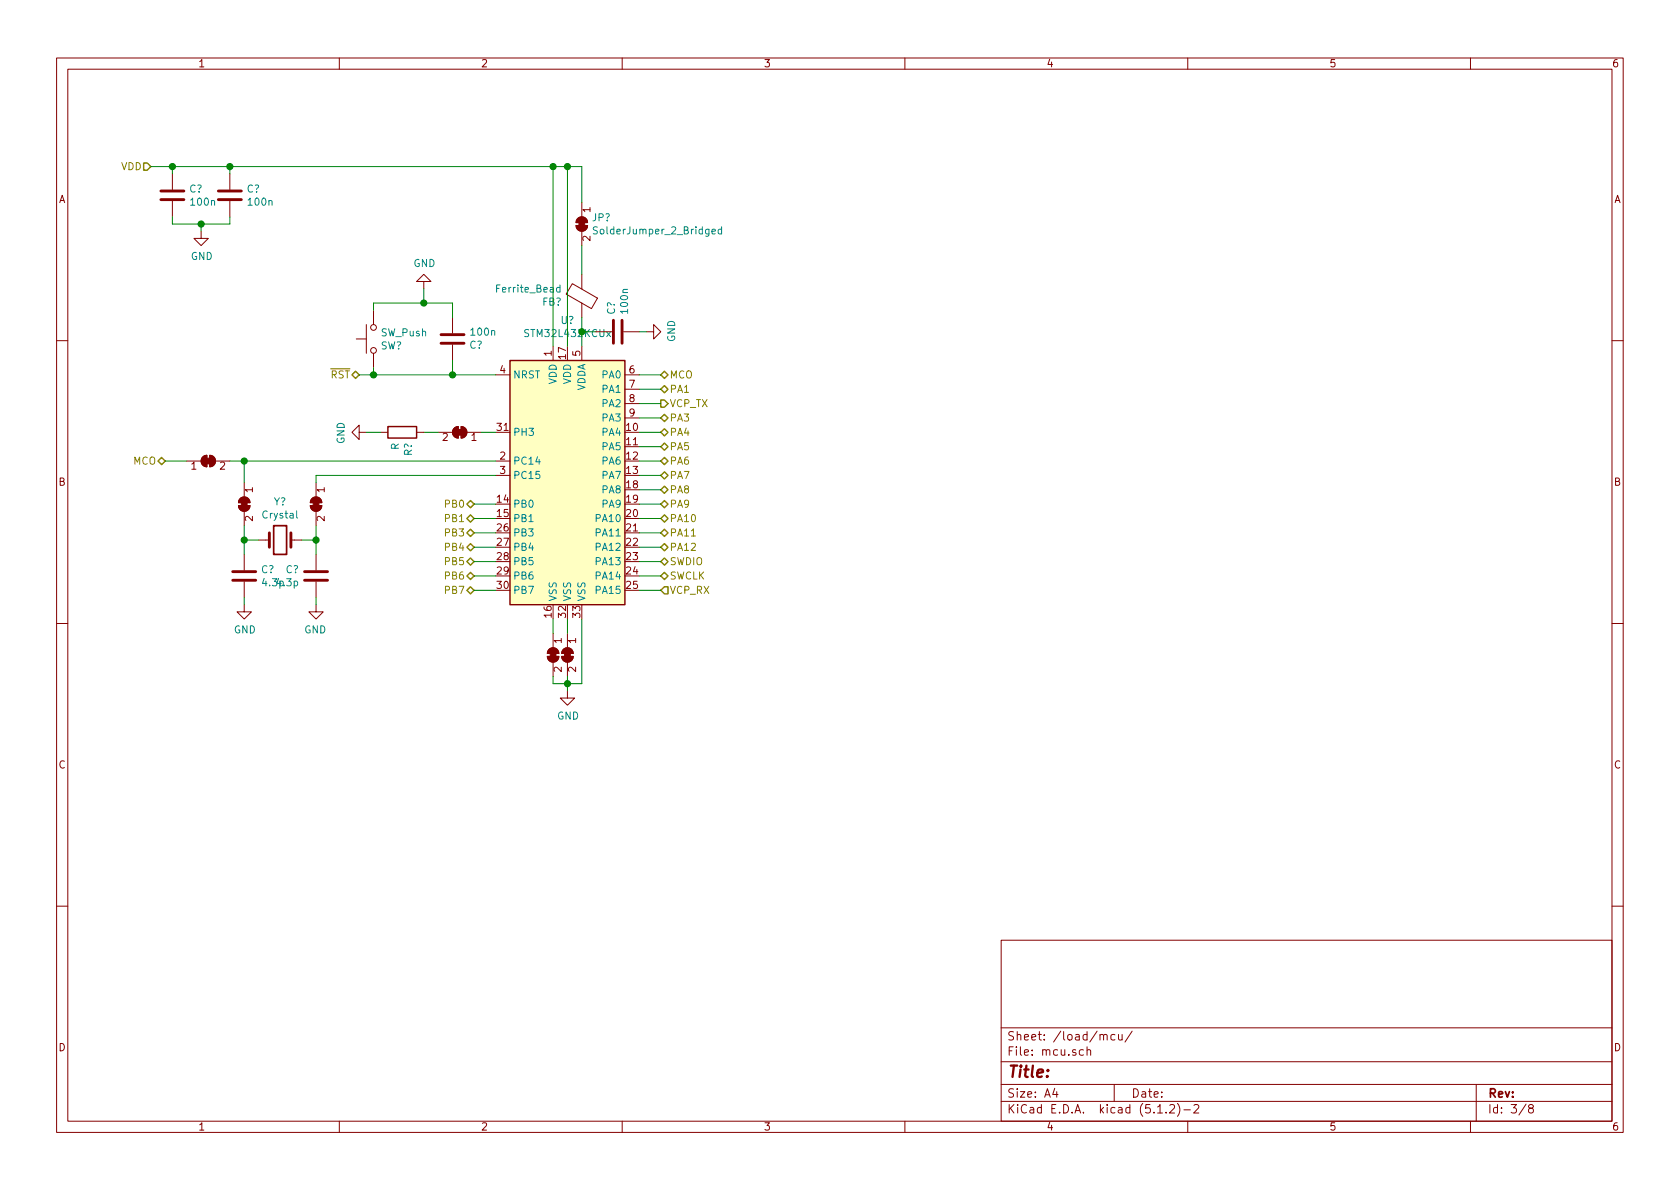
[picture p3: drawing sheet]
EESchema Schematic File Version 4
LIBS:wsn-cache
EELAYER 29 0
EELAYER END
$Descr A4 11693 8268
encoding utf-8
Sheet 3 8
Title ""
Date ""
Rev ""
Comp ""
Comment1 ""
Comment2 ""
Comment3 ""
Comment4 ""
$EndDescr
$Comp
L MCU_ST_STM32L4:STM32L432KCUx U?
U 1 1
P 3950 3300
AR Path="/5E4C9109/5E5A2062" Ref="U?"  Part="1" 
AR Path="/5E4C9109/5E59DFEA/5E5A2062" Ref="U?"  Part="1" 
F 0 "U?" H 3950 4381 50  0000 C CNN
F 1 "STM32L432KCUx" H 3950 4290 50  0000 C CNN
F 2 "Package_DFN_QFN:QFN-32-1EP_5x5mm_P0.5mm_EP3.45x3.45mm" H 3550 2400 50  0001 R CNN
F 3 "http://www.st.com/st-web-ui/static/active/en/resource/technical/document/datasheet/DM00257205.pdf" H 3950 3300 50  0001 C CNN
	1    3950 3300
	1    0    0    -1  
$EndComp
Text HLabel 1050 1150 0    50   Input ~ 0
VDD
$Comp
L Device:Ferrite_Bead FB?
U 1 1
P 4050 2050
F 0 "FB?" H 4187 2096 50  0000 L CNN
F 1 "Ferrite_Bead" H 4187 2005 50  0000 L CNN
F 2 "" V 3980 2050 50  0001 C CNN
F 3 "~" H 4050 2050 50  0001 C CNN
	1    4050 2050
	-1   0    0    1   
$EndComp
Wire Wire Line
	4050 2200 4050 2300
Wire Wire Line
	4050 1150 3950 1150
Wire Wire Line
	3950 2400 3950 1150
Connection ~ 3950 1150
Wire Wire Line
	3950 1150 3850 1150
Wire Wire Line
	3850 2400 3850 1150
Connection ~ 3850 1150
Wire Wire Line
	3850 1150 1600 1150
$Comp
L Jumper:SolderJumper_2_Bridged JP?
U 1 1
P 4050 1550
F 0 "JP?" V 4004 1618 50  0000 L CNN
F 1 "SolderJumper_2_Bridged" V 4095 1618 50  0000 L CNN
F 2 "" H 4050 1550 50  0001 C CNN
F 3 "~" H 4050 1550 50  0001 C CNN
	1    4050 1550
	0    1    1    0   
$EndComp
Wire Wire Line
	4050 1150 4050 1400
Wire Wire Line
	4050 1700 4050 1900
$Comp
L Jumper:SolderJumper_2_Bridged JP?
U 1 1
P 3950 4550
F 0 "JP?" V 3950 4618 50  0001 L CNN
F 1 "SolderJumper_2_Bridged" V 3995 4618 50  0001 L CNN
F 2 "" H 3950 4550 50  0001 C CNN
F 3 "~" H 3950 4550 50  0001 C CNN
	1    3950 4550
	0    1    1    0   
$EndComp
Wire Wire Line
	3950 4400 3950 4300
$Comp
L power:GND #PWR?
U 1 1
P 3950 4800
F 0 "#PWR?" H 3950 4550 50  0001 C CNN
F 1 "GND" H 3955 4627 50  0000 C CNN
F 2 "" H 3950 4800 50  0001 C CNN
F 3 "" H 3950 4800 50  0001 C CNN
	1    3950 4800
	1    0    0    -1  
$EndComp
Wire Wire Line
	3950 4800 3950 4750
$Comp
L Jumper:SolderJumper_2_Bridged JP?
U 1 1
P 3850 4550
F 0 "JP?" V 3850 4618 50  0001 L CNN
F 1 "SolderJumper_2_Bridged" V 3895 4618 50  0001 L CNN
F 2 "" H 3850 4550 50  0001 C CNN
F 3 "~" H 3850 4550 50  0001 C CNN
	1    3850 4550
	0    1    1    0   
$EndComp
Wire Wire Line
	3850 4400 3850 4300
Wire Wire Line
	3850 4700 3850 4750
Wire Wire Line
	3850 4750 3950 4750
Connection ~ 3950 4750
Wire Wire Line
	3950 4750 3950 4700
Wire Wire Line
	4050 2300 4150 2300
Connection ~ 4050 2300
Wire Wire Line
	4050 2300 4050 2400
$Comp
L Device:C C?
U 1 1
P 4300 2300
F 0 "C?" H 4415 2346 50  0000 L CNN
F 1 "100n" H 4415 2255 50  0000 L CNN
F 2 "" H 4338 2150 50  0001 C CNN
F 3 "~" H 4300 2300 50  0001 C CNN
	1    4300 2300
	0    -1   -1   0   
$EndComp
$Comp
L power:GND #PWR?
U 1 1
P 4500 2300
F 0 "#PWR?" H 4500 2050 50  0001 C CNN
F 1 "GND" H 4505 2127 50  0000 C CNN
F 2 "" H 4500 2300 50  0001 C CNN
F 3 "" H 4500 2300 50  0001 C CNN
	1    4500 2300
	0    -1   -1   0   
$EndComp
Wire Wire Line
	4500 2300 4450 2300
$Comp
L Device:C C?
U 1 1
P 1200 1350
F 0 "C?" H 1315 1396 50  0000 L CNN
F 1 "100n" H 1315 1305 50  0000 L CNN
F 2 "" H 1238 1200 50  0001 C CNN
F 3 "~" H 1200 1350 50  0001 C CNN
	1    1200 1350
	1    0    0    -1  
$EndComp
Wire Wire Line
	1200 1550 1200 1500
$Comp
L Device:C C?
U 1 1
P 1600 1350
F 0 "C?" H 1715 1396 50  0000 L CNN
F 1 "100n" H 1715 1305 50  0000 L CNN
F 2 "" H 1638 1200 50  0001 C CNN
F 3 "~" H 1600 1350 50  0001 C CNN
	1    1600 1350
	1    0    0    -1  
$EndComp
$Comp
L power:GND #PWR?
U 1 1
P 1400 1600
F 0 "#PWR?" H 1400 1350 50  0001 C CNN
F 1 "GND" H 1405 1427 50  0000 C CNN
F 2 "" H 1400 1600 50  0001 C CNN
F 3 "" H 1400 1600 50  0001 C CNN
	1    1400 1600
	1    0    0    -1  
$EndComp
Wire Wire Line
	1600 1550 1600 1500
Wire Wire Line
	1600 1200 1600 1150
Wire Wire Line
	1200 1200 1200 1150
Connection ~ 1200 1150
Wire Wire Line
	1200 1150 1050 1150
$Comp
L Device:C C?
U 1 1
P 3150 2350
F 0 "C?" H 3265 2396 50  0000 L CNN
F 1 "100n" H 3265 2305 50  0000 L CNN
F 2 "" H 3188 2200 50  0001 C CNN
F 3 "~" H 3150 2350 50  0001 C CNN
	1    3150 2350
	1    0    0    1   
$EndComp
$Comp
L power:GND #PWR?
U 1 1
P 2950 2000
F 0 "#PWR?" H 2950 1750 50  0001 C CNN
F 1 "GND" H 2955 1827 50  0000 C CNN
F 2 "" H 2950 2000 50  0001 C CNN
F 3 "" H 2950 2000 50  0001 C CNN
	1    2950 2000
	1    0    0    1   
$EndComp
$Comp
L Switch:SW_Push SW?
U 1 1
P 2600 2350
F 0 "SW?" V 2646 2302 50  0000 R CNN
F 1 "SW_Push" V 2555 2302 50  0000 R CNN
F 2 "" H 2600 2550 50  0001 C CNN
F 3 "~" H 2600 2550 50  0001 C CNN
	1    2600 2350
	0    -1   1    0   
$EndComp
Wire Wire Line
	2600 2550 2600 2600
Wire Wire Line
	2600 2600 3150 2600
Wire Wire Line
	2600 2150 2600 2100
Wire Wire Line
	2950 2000 2950 2100
Wire Wire Line
	2950 2100 3150 2100
Wire Wire Line
	3150 2100 3150 2200
Wire Wire Line
	2600 2100 2950 2100
Connection ~ 2950 2100
Wire Wire Line
	3150 2500 3150 2600
Connection ~ 3150 2600
Wire Wire Line
	3150 2600 3450 2600
Wire Wire Line
	3950 4750 4050 4750
Wire Wire Line
	4050 4750 4050 4300
$Comp
L Jumper:SolderJumper_2_Bridged JP?
U 1 1
P 3200 3000
F 0 "JP?" V 3200 3068 50  0001 L CNN
F 1 "SolderJumper_2_Bridged" V 3245 3068 50  0001 L CNN
F 2 "" H 3200 3000 50  0001 C CNN
F 3 "~" H 3200 3000 50  0001 C CNN
	1    3200 3000
	-1   0    0    1   
$EndComp
$Comp
L power:GND #PWR?
U 1 1
P 2550 3000
F 0 "#PWR?" H 2550 2750 50  0001 C CNN
F 1 "GND" H 2555 2827 50  0000 C CNN
F 2 "" H 2550 3000 50  0001 C CNN
F 3 "" H 2550 3000 50  0001 C CNN
	1    2550 3000
	0    1    1    0   
$EndComp
Wire Wire Line
	3050 3000 2950 3000
$Comp
L Device:R R?
U 1 1
P 2800 3000
F 0 "R?" H 2870 3046 50  0000 L CNN
F 1 "R" H 2870 2955 50  0000 L CNN
F 2 "" V 2730 3000 50  0001 C CNN
F 3 "~" H 2800 3000 50  0001 C CNN
	1    2800 3000
	0    1    1    0   
$EndComp
Wire Wire Line
	3350 3000 3450 3000
Wire Wire Line
	2550 3000 2650 3000
$Comp
L Device:Crystal Y?
U 1 1
P 1950 3750
F 0 "Y?" H 1950 4018 50  0000 C CNN
F 1 "Crystal" H 1950 3927 50  0000 C CNN
F 2 "" H 1950 3750 50  0001 C CNN
F 3 "~" H 1950 3750 50  0001 C CNN
	1    1950 3750
	1    0    0    -1  
$EndComp
$Comp
L Device:C C?
U 1 1
P 1700 4000
F 0 "C?" H 1815 4046 50  0000 L CNN
F 1 "4.3p" H 1815 3955 50  0000 L CNN
F 2 "" H 1738 3850 50  0001 C CNN
F 3 "~" H 1700 4000 50  0001 C CNN
	1    1700 4000
	1    0    0    -1  
$EndComp
$Comp
L power:GND #PWR?
U 1 1
P 1700 4200
F 0 "#PWR?" H 1700 3950 50  0001 C CNN
F 1 "GND" H 1705 4027 50  0000 C CNN
F 2 "" H 1700 4200 50  0001 C CNN
F 3 "" H 1700 4200 50  0001 C CNN
	1    1700 4200
	1    0    0    -1  
$EndComp
Wire Wire Line
	1700 4200 1700 4150
Connection ~ 1600 1150
Wire Wire Line
	1200 1150 1600 1150
Wire Wire Line
	1600 1550 1400 1550
Wire Wire Line
	1400 1600 1400 1550
Connection ~ 1400 1550
Wire Wire Line
	1400 1550 1200 1550
Wire Wire Line
	1800 3750 1700 3750
Wire Wire Line
	1700 3750 1700 3850
$Comp
L Device:C C?
U 1 1
P 2200 4000
F 0 "C?" H 2315 4046 50  0000 L CNN
F 1 "4.3p" H 2315 3955 50  0000 L CNN
F 2 "" H 2238 3850 50  0001 C CNN
F 3 "~" H 2200 4000 50  0001 C CNN
	1    2200 4000
	-1   0    0    -1  
$EndComp
$Comp
L power:GND #PWR?
U 1 1
P 2200 4200
F 0 "#PWR?" H 2200 3950 50  0001 C CNN
F 1 "GND" H 2205 4027 50  0000 C CNN
F 2 "" H 2200 4200 50  0001 C CNN
F 3 "" H 2200 4200 50  0001 C CNN
	1    2200 4200
	-1   0    0    -1  
$EndComp
Wire Wire Line
	2200 4200 2200 4150
Wire Wire Line
	2100 3750 2200 3750
Wire Wire Line
	2200 3750 2200 3850
$Comp
L Jumper:SolderJumper_2_Bridged JP?
U 1 1
P 1700 3500
F 0 "JP?" V 1700 3568 50  0001 L CNN
F 1 "SolderJumper_2_Bridged" V 1745 3568 50  0001 L CNN
F 2 "" H 1700 3500 50  0001 C CNN
F 3 "~" H 1700 3500 50  0001 C CNN
	1    1700 3500
	0    1    1    0   
$EndComp
Wire Wire Line
	1700 3650 1700 3750
Connection ~ 1700 3750
$Comp
L Jumper:SolderJumper_2_Bridged JP?
U 1 1
P 2200 3500
F 0 "JP?" V 2200 3568 50  0001 L CNN
F 1 "SolderJumper_2_Bridged" V 2245 3568 50  0001 L CNN
F 2 "" H 2200 3500 50  0001 C CNN
F 3 "~" H 2200 3500 50  0001 C CNN
	1    2200 3500
	0    1    1    0   
$EndComp
Wire Wire Line
	2200 3750 2200 3650
Connection ~ 2200 3750
Wire Wire Line
	1700 3200 3450 3200
Wire Wire Line
	1700 3200 1700 3350
Wire Wire Line
	3450 3300 2200 3300
Wire Wire Line
	2200 3300 2200 3350
Text HLabel 4600 2700 2    50   BiDi ~ 0
PA1
Text HLabel 4600 2900 2    50   BiDi ~ 0
PA3
Text HLabel 4600 3000 2    50   BiDi ~ 0
PA4
Text HLabel 4600 3100 2    50   BiDi ~ 0
PA5
Text HLabel 4600 3200 2    50   BiDi ~ 0
PA6
Text HLabel 4600 3300 2    50   BiDi ~ 0
PA7
Text HLabel 4600 3400 2    50   BiDi ~ 0
PA8
Text HLabel 4600 3500 2    50   BiDi ~ 0
PA9
Text HLabel 4600 3600 2    50   BiDi ~ 0
PA10
Text HLabel 4600 3700 2    50   BiDi ~ 0
PA11
Text HLabel 4600 3800 2    50   BiDi ~ 0
PA12
Wire Wire Line
	4450 2700 4600 2700
Wire Wire Line
	4450 2900 4600 2900
Wire Wire Line
	4450 3000 4600 3000
Wire Wire Line
	4450 3100 4600 3100
Wire Wire Line
	4450 3200 4600 3200
Wire Wire Line
	4450 3300 4600 3300
Wire Wire Line
	4450 3400 4600 3400
Wire Wire Line
	4600 3500 4450 3500
Wire Wire Line
	4450 3600 4600 3600
Wire Wire Line
	4450 3700 4600 3700
Wire Wire Line
	4450 3800 4600 3800
Text HLabel 4600 2600 2    50   BiDi ~ 0
MCO
Wire Wire Line
	4450 2600 4600 2600
Text HLabel 1150 3200 0    50   BiDi ~ 0
MCO
Wire Wire Line
	1300 3200 1150 3200
$Comp
L Jumper:SolderJumper_2_Bridged JP?
U 1 1
P 1450 3200
F 0 "JP?" V 1450 3268 50  0001 L CNN
F 1 "SolderJumper_2_Bridged" V 1495 3268 50  0001 L CNN
F 2 "" H 1450 3200 50  0001 C CNN
F 3 "~" H 1450 3200 50  0001 C CNN
	1    1450 3200
	1    0    0    -1  
$EndComp
Wire Wire Line
	1600 3200 1700 3200
Connection ~ 1700 3200
Text HLabel 4600 2800 2    50   Output ~ 0
VCP_TX
Wire Wire Line
	4600 2800 4450 2800
Text HLabel 4600 3900 2    50   BiDi ~ 0
SWDIO
Wire Wire Line
	4600 3900 4450 3900
Text HLabel 4600 4000 2    50   BiDi ~ 0
SWCLK
Wire Wire Line
	4600 4000 4450 4000
Text HLabel 4600 4100 2    50   Input ~ 0
VCP_RX
Wire Wire Line
	4600 4100 4450 4100
Text HLabel 3300 3500 0    50   BiDi ~ 0
PB0
Wire Wire Line
	3450 3500 3300 3500
Text HLabel 3300 3600 0    50   BiDi ~ 0
PB1
Wire Wire Line
	3450 3600 3300 3600
Text HLabel 3300 3700 0    50   BiDi ~ 0
PB3
Wire Wire Line
	3450 3700 3300 3700
Text HLabel 3300 3800 0    50   BiDi ~ 0
PB4
Wire Wire Line
	3450 3800 3300 3800
Text HLabel 3300 3900 0    50   BiDi ~ 0
PB5
Wire Wire Line
	3450 3900 3300 3900
Text HLabel 3300 4000 0    50   BiDi ~ 0
PB6
Wire Wire Line
	3450 4000 3300 4000
Text HLabel 3300 4100 0    50   BiDi ~ 0
PB7
Wire Wire Line
	3450 4100 3300 4100
Text HLabel 2500 2600 0    50   BiDi ~ 0
~RST
Wire Wire Line
	2500 2600 2600 2600
Connection ~ 2600 2600
$EndSCHEMATC
